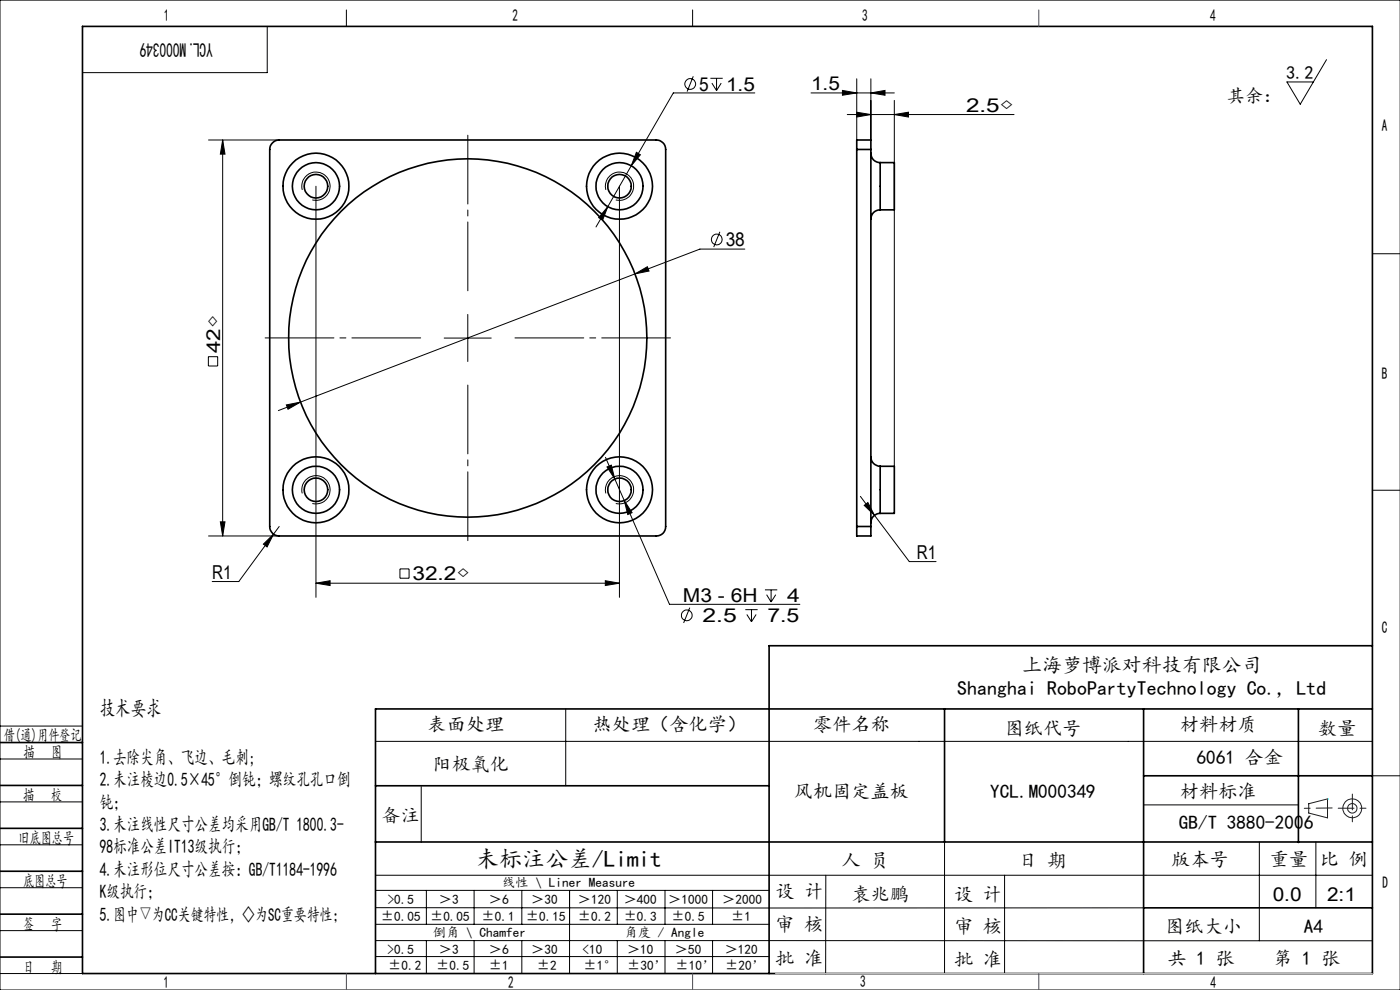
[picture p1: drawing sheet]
<svg xmlns="http://www.w3.org/2000/svg" width="297mm" height="210mm" viewBox="0 0 297 210" stroke-linecap="round" stroke-linejoin="round" font-family="sans-serif">
<g fill="none" stroke="#000" stroke-width=".21">
<path d="M0 0h297v210h-297zM56.7 5.6v9.8h-39.2M73.5 2.1v3.5M146.9 2.1v3.5M147.1 16.2l-1.3 3.2M150.7 16.6h2.6M151 17.6l1 1.6M152 16.6v2.6M153 17.6l-1 1.6M160.1 19.7h-17.3l-8.9 15.5M172 19.7h17.7M178.7 19.2l3.1 .5-3.1 .5z"/>
<path d="M181.8 16.7v13M184.7 19.7l3-.5v1zM184.7 16.7v13M281.4 12.7l-5.6 9.4-2.8-4.7h5.6M44.2 29.7h15M47.2 29.7l.5 3h-1zM47.2 29.7v84M67 39.5v87.2M131.4 39.5v87.2M133.9 35.2l-5 8.6M135 32.3l.9 .5-2 2.4zM179.7 24.3h35.4"/>
<path d="M181.8 23.8l2.9 .5-2.9 .5zM189.7 24.3l3-.5v1zM189.7 21.3v77.6M64.1 40.3a2.99 2.99 0 0 1 2.7-3.8 2.99 2.99 0 0 1 3.2 3.3 2.99 2.99 0 0 1-3.7 2.6M128.5 40.3a3 3 0 0 1 2.7-3.8 3 3 0 0 1 3.2 3.3 3 3 0 0 1-3.8 2.6M128.9 43.8l-1.1 2.9-.8-.5zM128.9 43.8l-2.5 4.3M134.7 58.1l2.6-1.5 .4 .9zM152.7 49.2l-1.3 3.2M158 52.8h-9.5l-84.8 32.5M291.1 53.8h5.9M44.2 75.7h2v1.9h-2z"/>
<path d="M94.2 71.7h10M99.2 66.7v10M60.7 85.9l3-.6-2.6 1.5zM63.7 85.3l-4.6 1.8M128.4 97l2 4.6M128.8 99.1l.9-.4 .7 2.9zM44.2 113.7h15M46.7 110.7h1l-.5 3zM55.9 115.4l2.1-2.1-1.3 2.7zM58 113.3l-7.3 10.1h-5.7M59.2 111.7l-1.2 1.6M64.1 104.7a3 3 0 0 1 2.7-3.8 3 3 0 0 1 3.2 3.3 3 3 0 0 1-3.7 2.6"/>
<path d="M128.5 104.7a3 3 0 0 1 2.7-3.8 3 3 0 0 1 3.2 3.3 3 3 0 0 1-3.8 2.6M130.4 101.6l2 4.6M132.4 106.2l1.7 2.6-.9 .3zM132.4 106.2l9.6 22h27.7M182.5 105.3l3 4M183.3 107.2l.8-.6 1.4 2.7zM185.5 109.3l7.4 9.8h5.7M291.1 104h5.9M67 123.7l3-.5v1zM67 123.7h64.4M84.8 120.7h2v2h-2zM128.4 123.2l3 .5-3 .5z"/>
<path d="M146.3 128.9l-1.3 3.2M158.1 129.3h2.6M158.4 130.3l1 1.6M159.4 129.3v2.6M160.4 130.3l-1 1.6M162.3 125.1h2.6M162.6 126.1l1 1.6M163.6 125.1v2.6M164.6 126.1l-1 1.6M0 154h17.5M79.7 157.3h211.4M120 150.4v16.3"/>
<path d="M0 179.2h17.5M0 161h17.5M0 170.1h17.5M89.4 166.9v11.8M200.4 178.6v27.9M242.6 170.7h32.8M267.2 178.6v21M279.2 178.6v14M291.1 164.6h6M0 188.3h17.5M0 197.4h17.5M79.7 185.7h211.4"/>
<path d="M79.7 199.5l211.4 .1M79.7 192.5l162.9 .1M79.7 188.9h83.5M79.7 196.1h83.5M90.5 188.9v7.2M90.5 199.5v7M100.6 188.9v7.2M100.6 199.5v7M110.7 188.9v7.2M110.7 199.5v7M120.8 188.9v17.6M131 188.9v7.2"/>
<path d="M131 199.5v7M141.1 188.9v7.2M141.1 199.5v7M151.2 188.9v7.2M151.2 199.5v7M175.2 185.7v20.9M213.1 185.7v20.8M0 206.5h17.5M79.7 202.9h83.5M163.2 206.5h127.9"/>
<circle cx="146.4" cy="17.8" r="1.15"/>
<circle cx="152.1" cy="50.8" r="1.14"/>
<circle cx="145.7" cy="130.5" r="1.13"/>
</g>
<g fill="none" stroke="#191924" stroke-width=".21">
<path d="M277.6 170.5l4-1v4l-4-1z"/>
<circle cx="286.9" cy="171.5" r="1.01"/>
<circle cx="286.9" cy="171.5" r="2"/>
</g>
<g fill="none" stroke="#000" stroke-width=".35">
<path d="M17.5 5.6h273.6v200.9h-273.6zM57.8 30.3a1.78 1.78 0 0 1 1.4-.6h80a1.99 1.99 0 0 1 2 2v80a1.93 1.93 0 0 1-2 2h-80a1.99 1.99 0 0 1-2-2v-80a1.78 1.78 0 0 1 .6-1.4zM181.8 31.7v-2h2.9v2M181.8 31.7h2.9M181.8 31.7v80M184.7 32.5a1.93 1.93 0 0 0 2 2M184.7 31.7v80M186.7 34.5h3v10h-3M186.7 34.5v10M186.7 44.5a1.93 1.93 0 0 0-2 2M184.7 96.9a1.99 1.99 0 0 0 2 2M186.7 98.9h3v10h-3"/>
<path d="M186.7 98.9v10M181.8 111.7v2h2.9v-2M181.8 111.7h2.9M186.7 108.9a1.99 1.99 0 0 0-2 2M291.1 137h-127.9v69.5M0 157.5h17.5M200.4 150.4v28.2M242.6 150.4v56.1M275.4 150.4v28.3M291.1 150.4h-211.4v56.1M0 175.7h17.5M0 166.6h17.5"/>
<path d="M79.7 166.7h83.5M79.7 178.6h211.4M242.6 164.6h48.5M0 184.8h17.5M0 193.9h17.5M242.6 192.6h48.5M0 203h17.5"/>
<circle cx="67" cy="39.5" r="2.5"/>
<circle cx="67" cy="39.5" r="5"/>
<circle cx="67" cy="39.5" r="7"/>
<circle cx="131.4" cy="39.5" r="5"/>
<circle cx="131.4" cy="39.5" r="2.49"/>
<circle cx="131.4" cy="39.5" r="7"/>
<circle cx="99.2" cy="71.7" r="38"/>
<circle cx="67" cy="103.9" r="7"/>
<circle cx="67" cy="103.9" r="2.5"/>
<circle cx="67" cy="103.9" r="5"/>
<circle cx="131.4" cy="103.9" r="5"/>
<circle cx="131.4" cy="103.9" r="2.49"/>
<circle cx="131.4" cy="103.9" r="7"/>
</g>
<path d="M282.6 171.4l-5.9 .1M283.9 171.4h6M286.9 168.4v6" fill="none" stroke="#191924" stroke-width=".21" stroke-dasharray="6.3 1.3 1.3 1.3" stroke-dashoffset="3"/>
<path d="M164.5 206.5h126.6" fill="none" stroke="#c0c0c0" stroke-width=".21"/>
<path d="M220.4 2.1v3.5M73.5 206.5v3.5M146.9 206.5v3.5M220.4 206.5v3.5" fill="none" stroke="#00f" stroke-width=".21"/>
<path d="M281.6 169.5h.1" fill="none" stroke="#0ff" stroke-width=".21"/>
<path d="M89.2 71.7h-33M99.2 61.7v-33M109.2 71.7h33M99.2 81.7v33" fill="none" stroke="#000" stroke-width=".21" stroke-dasharray="30.5 1.3 1.3 1.3" stroke-dashoffset="15.9"/>
<g fill="#000">
<path d="M47.2 29.7l.5 3h-1zM46.7 110.7h1l-.5 3z"/>
<path d="M128.8 99.1l1.6 2.5-.7-2.9zM132.4 106.2l.8 2.9 .9-.3zM128.9 43.8l-1.9 2.4 .8 .5zM135 32.3l-1.1 2.9 2-2.4zM67 123.7l3-.5v1zM128.4 123.2l3 .5-3 .5zM55.9 115.4l.8 .6 1.3-2.7zM60.7 85.9l.4 .9 2.6-1.5zM134.7 58.1l3-.6-.4-.9zM178.7 19.2l3.1 .5-3.1 .5zM184.7 19.7l3-.5v1zM181.8 23.8l2.9 .5-2.9 .5zM189.7 24.3l3-.5v1zM183.3 107.2l2.2 2.1-1.4-2.7z"/>
</g>
<text font-size="4.9" x="100.9" y="184">未标注公差/Limit</text>
<text font-size="4.7" x="21.1" y="151.9">技术要求</text>
<g font-size="4.2">
<text x="45.1" y="9.2" transform="rotate(-180 45.1 9.2)">YCL.M000349</text>
<text x="216.8" y="142.5">上海萝博派对科技有限公司</text>
<text x="203.1" y="147.4">Shanghai RoboPartyTechnology Co., Ltd</text>
</g>
<g font-size="4.1">
<text x="148.3" y="19.3">5</text>
<text x="154" y="19.3">1.5</text>
<text x="172.1" y="19.1">1.5</text>
<text x="205" y="23.7">2.5◇</text>
<text x="154" y="52.2">38</text>
<text x="46.7" y="74.9" transform="rotate(-90 46.7 74.9)">42◇</text>
<text x="194.5" y="118.5">R1</text>
<text x="45" y="122.8">R1</text>
<text x="87.5" y="123.1">32.2◇</text>
<text x="144.9" y="127.8">M3 - 6H</text>
<text x="149" y="132">2.5</text>
<text x="162.8" y="132">7.5</text>
<text x="167" y="127.8">4</text>
<text x="90.7" y="155.1">表面处理</text>
<text x="125.7" y="155.1">热处理（含化学）</text>
<text x="172.5" y="155.1">零件名称</text>
<text x="213.1" y="155.8">图纸代号</text>
<text x="250.3" y="155.1">材料材质</text>
<text x="279.6" y="155.8">数量</text>
<text x="21.1" y="162">1.去除尖角、飞边、毛刺;</text>
<text x="21.1" y="166.7">2.未注棱边0.5×45°倒钝；螺纹孔孔口倒</text>
<text x="91.7" y="163.5">阳极氧化</text>
<text x="253.8" y="162.1">6061 合金</text>
<text x="21.1" y="171.5">钝；</text>
<text x="168.4" y="169.2">风机固定盖板</text>
<text x="210.1" y="169.2">YCL.M000349</text>
<text x="250.3" y="169.2">材料标准</text>
<text x="21.1" y="176.3">3.未注线性尺寸公差均采用GB/T 1800.3-</text>
<text x="80.9" y="174.3">备注</text>
<text x="250.1" y="176">GB/T 3880-2006</text>
<text x="21.1" y="181">98标准公差IT13级执行；</text>
<text x="21.1" y="185.8">4.未注形位尺寸公差按：GB/T1184-1996</text>
<text x="178.5" y="184">人 员</text>
<text x="216" y="184">日 期</text>
<text x="248.5" y="183.7">版本号</text>
<text x="269.4" y="183.7">重量</text>
<text x="280" y="183.7">比 例</text>
<text x="21.1" y="190.6">K级执行；</text>
<text x="164.5" y="190.5">设 计</text>
<text x="180.6" y="191">袁兆鹏</text>
<text x="202.4" y="191">设 计</text>
<text x="270" y="191">0.0</text>
<text x="281.5" y="191">2:1</text>
<text x="21.1" y="195.3">5.图中▽为CC关键特性，◇为SC重要特性；</text>
<text x="164.5" y="197.4">审 核</text>
<text x="202.4" y="197.9">审 核</text>
<text x="247.2" y="198">图纸大小</text>
<text x="276.6" y="198">A4</text>
<text x="164.5" y="204.6">批 准</text>
<text x="202.4" y="205">批 准</text>
<text x="247.7" y="204.6">共 1 张</text>
<text x="270.1" y="204.6">第 1 张</text>
</g>
<g font-size="3.9">
<text x="272.8" y="16.8">3.2</text>
<text x="260.2" y="21.6">其余：</text>
</g>
<g font-size="3.5">
<text x="34.8" y="4.4">1</text>
<text x="108.7" y="4.4">2</text>
<text x="182.9" y="4.4">3</text>
<text x="256.7" y="4.4">4</text>
<text x="293.2" y="27.8">A</text>
<text x="293.2" y="80.3">B</text>
<text x="293.2" y="134.2">C</text>
<text x=".8" y="157.2">借(通)用件登记</text>
<text x="5" y="160.8">描</text>
<text x="10.9" y="160.8">图</text>
<text x="4.9" y="169.8">描</text>
<text x="10.8" y="169.8">校</text>
<text x="3.9" y="179">旧底图总号</text>
<text x="4.9" y="188.1">底图总号</text>
<text x="293.3" y="188.4">D</text>
<text x="4.9" y="197.2">签</text>
<text x="10.8" y="197.2">字</text>
<text x="4.9" y="206.3">日</text>
<text x="10.8" y="206.3">期</text>
<text x="34.7" y="209.6">1</text>
<text x="107.8" y="209.6">2</text>
<text x="182.5" y="209.3">3</text>
<text x="256.8" y="209.7">4</text>
</g>
<g font-size="2.8">
<text x="82.2" y="191.7">&gt;0.5</text>
<text x="93.1" y="191.7">＞3</text>
<text x="103.7" y="191.7">＞6</text>
<text x="106.6" y="188.1">线性 \ Liner Measure</text>
<text x="112.7" y="191.7">＞30</text>
<text x="122.6" y="191.7">＞120</text>
<text x="132.3" y="191.7">＞400</text>
<text x="141.8" y="191.7">＞1000</text>
<text x="153.2" y="191.7">＞2000</text>
<text x="80.8" y="195.3">±0.05</text>
<text x="91.2" y="195.3">±0.05</text>
<text x="102.2" y="195.3">±0.1</text>
<text x="111.6" y="195.3">±0.15</text>
<text x="122.6" y="195.3">±0.2</text>
<text x="132.3" y="195.3">±0.3</text>
<text x="142.5" y="195.3">±0.5</text>
<text x="155.1" y="195.3">±1</text>
<text x="82.2" y="202.3">&gt;0.5</text>
<text x="91.8" y="198.8">倒角 \ Chamfer</text>
<text x="93.1" y="202.3">＞3</text>
<text x="103.7" y="202.3">＞6</text>
<text x="112.7" y="202.3">＞30</text>
<text x="123.6" y="202.3">&lt;10</text>
<text x="132.5" y="198.8">角度 / Angle</text>
<text x="133" y="202.3">＞10</text>
<text x="143.2" y="202.3">＞50</text>
<text x="153.7" y="202.3">＞120</text>
<text x="82.3" y="205.8">±0.2</text>
<text x="92.5" y="205.8">±0.5</text>
<text x="103.7" y="205.8">±1</text>
<text x="113.9" y="205.8">±2</text>
<text x="123.8" y="205.7">±1°</text>
<text x="133" y="205.7">±30’</text>
<text x="143.3" y="205.7">±10’</text>
<text x="153.8" y="205.8">±20’</text>
</g>
</svg>
